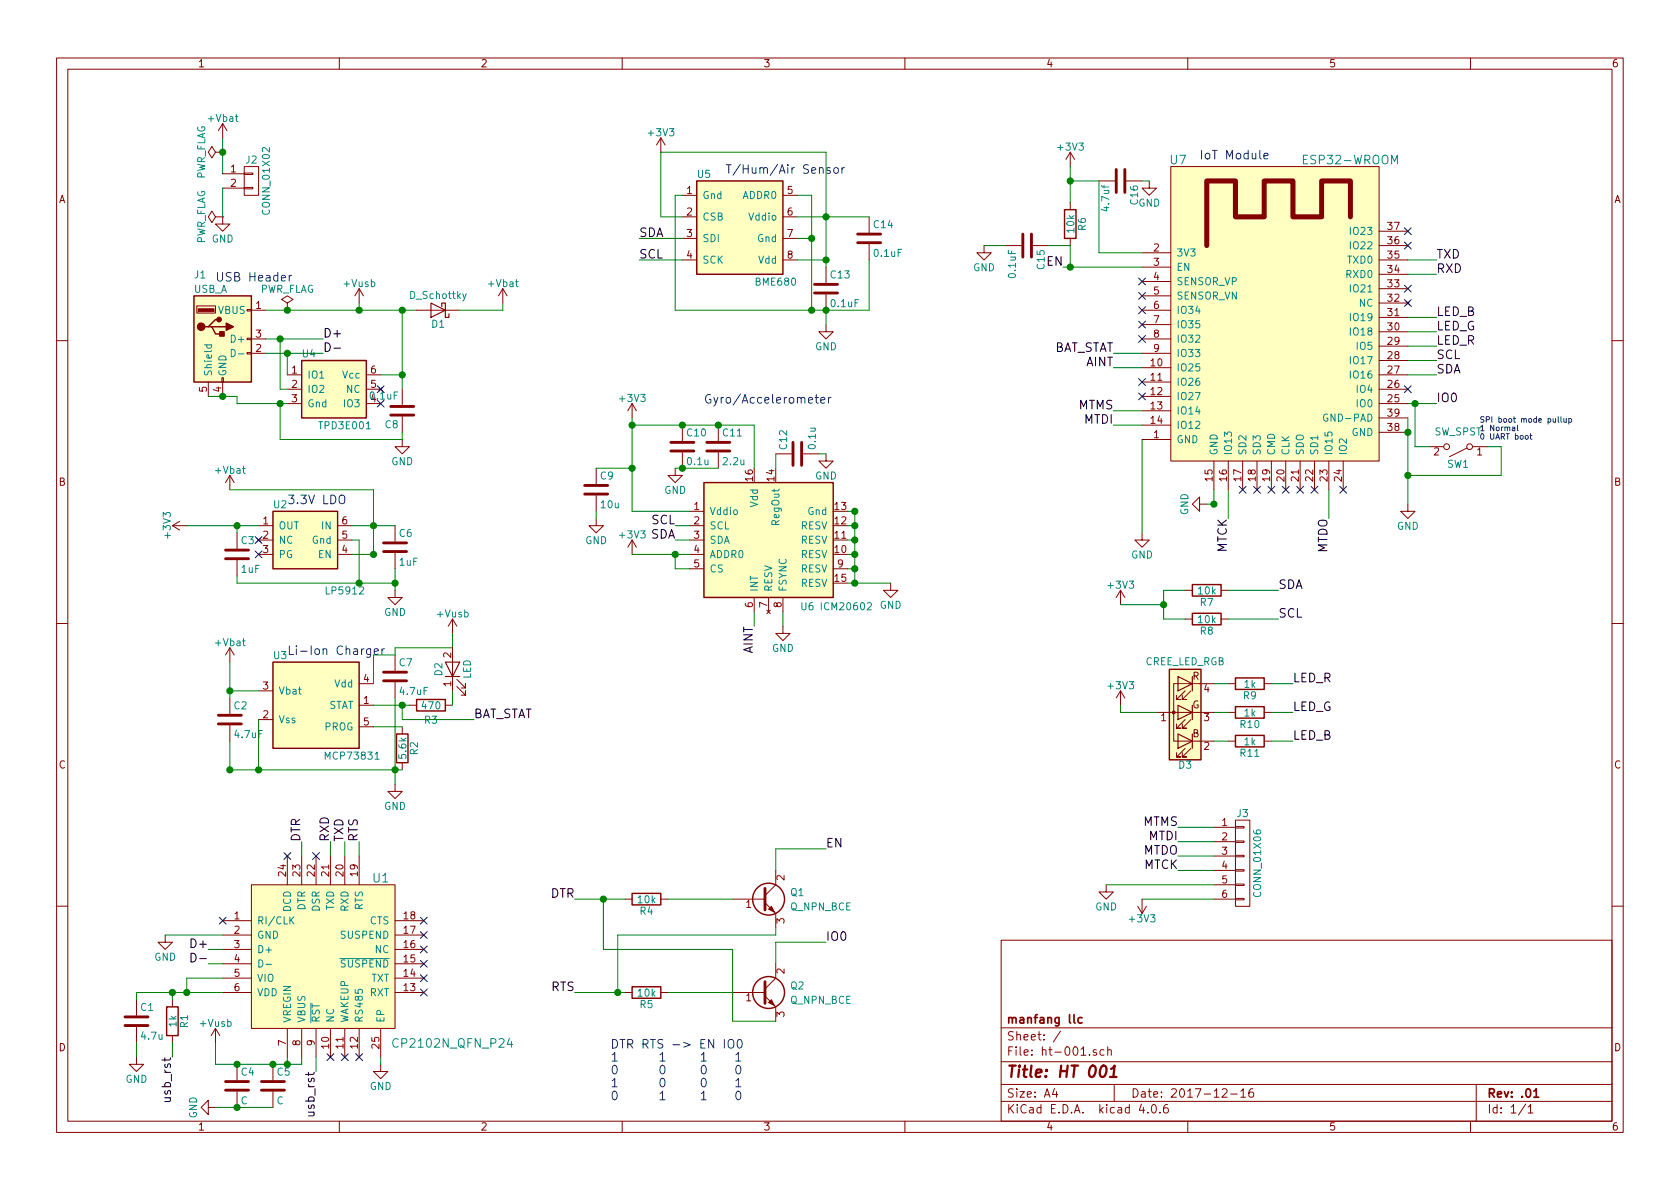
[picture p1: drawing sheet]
EESchema Schematic File Version 4
LIBS:ht-001-cache
EELAYER 26 0
EELAYER END
$Descr A4 11693 8268
encoding utf-8
Sheet 1 1
Title "HT 001"
Date "2017-12-16"
Rev ".01"
Comp "manfang llc"
Comment1 ""
Comment2 ""
Comment3 ""
Comment4 ""
$EndDescr
$Comp
L hatchtrack:BME680 U5
U 1 1
P 5150 1550
F 0 "U5" H 4900 1900 50  0000 C CNN
F 1 "BME680" H 5400 1150 50  0000 C CNN
F 2 "manfangfp:BME680" H 5150 1550 50  0001 C CNN
F 3 "https://ae-bst.resource.bosch.com/media/_tech/media/datasheets/BST-BME680-DS001-00.pdf" H 5150 1550 50  0001 C CNN
F 4 "Bosch" H 5150 1550 60  0001 C CNN "Manufacturer"
F 5 "BME680" H 5150 1550 60  0001 C CNN "Part Number"
F 6 "LGA" H 5150 1550 60  0001 C CNN "Package"
F 7 "Combo sensor" H 5150 1550 60  0001 C CNN "Description"
	1    5150 1550
	1    0    0    -1  
$EndComp
$Comp
L hatchtrack:MCP73831 U3
U 1 1
P 2200 4900
F 0 "U3" H 1950 5250 50  0000 C CNN
F 1 "MCP73831" H 2450 4550 50  0000 C CNN
F 2 "manfangfp:SOT-23-5" H 2200 4900 50  0001 C CNN
F 3 "" H 2200 4900 50  0001 C CNN
F 4 "MCP73831T-5ACI/OT" H 2200 4900 60  0001 C CNN "Part Number"
F 5 "MCP73831T-2ACI/OT" H 2200 4900 60  0001 C CNN "Alternate Part Number"
F 6 "SOT-25-5" H 2200 4900 60  0001 C CNN "Package"
F 7 "LiIon Charger" H 2200 4900 60  0001 C CNN "Description"
	1    2200 4900
	1    0    0    -1  
$EndComp
$Comp
L power:GND #PWR01
U 1 1
P 1550 1500
F 0 "#PWR01" H 1550 1250 50  0001 C CNN
F 1 "GND" H 1550 1350 50  0000 C CNN
F 2 "" H 1550 1500 50  0001 C CNN
F 3 "" H 1550 1500 50  0001 C CNN
	1    1550 1500
	1    0    0    -1  
$EndComp
$Comp
L Device:C C7
U 1 1
P 2750 4700
F 0 "C7" H 2775 4800 50  0000 L CNN
F 1 "4.7uF" H 2775 4600 50  0000 L CNN
F 2 "manfangfp:C_0402" H 2788 4550 50  0001 C CNN
F 3 "" H 2750 4700 50  0001 C CNN
	1    2750 4700
	1    0    0    -1  
$EndComp
$Comp
L power:GND #PWR02
U 1 1
P 2750 5450
F 0 "#PWR02" H 2750 5200 50  0001 C CNN
F 1 "GND" H 2750 5300 50  0000 C CNN
F 2 "" H 2750 5450 50  0001 C CNN
F 3 "" H 2750 5450 50  0001 C CNN
	1    2750 5450
	1    0    0    -1  
$EndComp
$Comp
L Device:R R2
U 1 1
P 2800 5200
F 0 "R2" V 2880 5200 50  0000 C CNN
F 1 "5.6k" V 2800 5200 50  0000 C CNN
F 2 "manfangfp:R_0402" V 2730 5200 50  0001 C CNN
F 3 "" H 2800 5200 50  0001 C CNN
	1    2800 5200
	1    0    0    -1  
$EndComp
$Comp
L Device:C C2
U 1 1
P 1600 5000
F 0 "C2" H 1625 5100 50  0000 L CNN
F 1 "4.7uF" H 1625 4900 50  0000 L CNN
F 2 "manfangfp:C_0402" H 1638 4850 50  0001 C CNN
F 3 "" H 1600 5000 50  0001 C CNN
	1    1600 5000
	1    0    0    -1  
$EndComp
$Comp
L hatchtrack:LP5912 U2
U 1 1
P 2200 3850
F 0 "U2" H 1950 4200 50  0000 C CNN
F 1 "LP5912" H 2400 3600 50  0000 C CNN
F 2 "manfangfp:WSON-6_2x2mm_Pitch0.65mm" H 2200 3850 50  0001 C CNN
F 3 "http://www.ti.com/lit/gpn/lp5912" H 2200 3850 50  0001 C CNN
F 4 "TI" H 2200 3850 60  0001 C CNN "Manufacturer"
F 5 "LP5912-3.3DRVR" H 2200 3850 60  0001 C CNN "Part Number"
F 6 "6-WSON" H 2200 3850 60  0001 C CNN "Package"
F 7 "3.3V LDO" H 2200 3850 60  0001 C CNN "Description"
	1    2200 3850
	1    0    0    -1  
$EndComp
$Comp
L power:GND #PWR03
U 1 1
P 2750 4100
F 0 "#PWR03" H 2750 3850 50  0001 C CNN
F 1 "GND" H 2750 3950 50  0000 C CNN
F 2 "" H 2750 4100 50  0001 C CNN
F 3 "" H 2750 4100 50  0001 C CNN
	1    2750 4100
	1    0    0    -1  
$EndComp
$Comp
L power:+3V3 #PWR04
U 1 1
P 1300 3650
F 0 "#PWR04" H 1300 3500 50  0001 C CNN
F 1 "+3V3" H 1300 3790 50  0000 C CNN
F 2 "" H 1300 3650 50  0001 C CNN
F 3 "" H 1300 3650 50  0001 C CNN
	1    1300 3650
	0    -1   -1   0   
$EndComp
$Comp
L power:+3V3 #PWR05
U 1 1
P 7450 1150
F 0 "#PWR05" H 7450 1000 50  0001 C CNN
F 1 "+3V3" H 7450 1290 50  0000 C CNN
F 2 "" H 7450 1150 50  0001 C CNN
F 3 "" H 7450 1150 50  0001 C CNN
	1    7450 1150
	1    0    0    -1  
$EndComp
$Comp
L conn:USB_A J1
U 1 1
P 1550 2350
F 0 "J1" H 1350 2800 50  0000 L CNN
F 1 "USB_A" H 1350 2700 50  0000 L CNN
F 2 "Connectors:USB_Micro-B_10103594-0001LF" H 1700 2300 50  0001 C CNN
F 3 "http://cdn.amphenol-icc.com/media/wysiwyg/files/drawing/10103594.pdf" H 1700 2300 50  0001 C CNN
F 4 "Molex" H 1550 2350 60  0001 C CNN "Manufacturer"
F 5 "1054431101" H 1550 2350 60  0001 C CNN "Part Number"
F 6 "Micro USB Rcpt" H 1550 2350 60  0001 C CNN "Description"
	1    1550 2350
	1    0    0    -1  
$EndComp
$Comp
L power:GND #PWR06
U 1 1
P 2800 3050
F 0 "#PWR06" H 2800 2800 50  0001 C CNN
F 1 "GND" H 2800 2900 50  0000 C CNN
F 2 "" H 2800 3050 50  0001 C CNN
F 3 "" H 2800 3050 50  0001 C CNN
	1    2800 3050
	1    0    0    -1  
$EndComp
$Comp
L power:GND #PWR07
U 1 1
P 7950 3700
F 0 "#PWR07" H 7950 3450 50  0001 C CNN
F 1 "GND" H 7950 3550 50  0000 C CNN
F 2 "" H 7950 3700 50  0001 C CNN
F 3 "" H 7950 3700 50  0001 C CNN
	1    7950 3700
	1    0    0    -1  
$EndComp
$Comp
L power:+3V3 #PWR08
U 1 1
P 4600 1050
F 0 "#PWR08" H 4600 900 50  0001 C CNN
F 1 "+3V3" H 4600 1190 50  0000 C CNN
F 2 "" H 4600 1050 50  0001 C CNN
F 3 "" H 4600 1050 50  0001 C CNN
	1    4600 1050
	1    0    0    -1  
$EndComp
$Comp
L Device:C C6
U 1 1
P 2750 3800
F 0 "C6" H 2775 3900 50  0000 L CNN
F 1 "1uF" H 2775 3700 50  0000 L CNN
F 2 "manfangfp:C_0402" H 2788 3650 50  0001 C CNN
F 3 "" H 2750 3800 50  0001 C CNN
	1    2750 3800
	1    0    0    -1  
$EndComp
$Comp
L Device:C C3
U 1 1
P 1650 3850
F 0 "C3" H 1675 3950 50  0000 L CNN
F 1 "1uF" H 1675 3750 50  0000 L CNN
F 2 "manfangfp:C_0402" H 1688 3700 50  0001 C CNN
F 3 "" H 1650 3850 50  0001 C CNN
	1    1650 3850
	1    0    0    -1  
$EndComp
Text Notes 2000 3500 0    60   ~ 0
3.3V LDO
Text Notes 2000 4550 0    60   ~ 0
Li-Ion Charger
Text Notes 5050 1200 0    60   ~ 0
T/Hum/Air Sensor
Text Notes 1500 1950 0    60   ~ 0
USB Header
Text Notes 8350 1100 0    60   ~ 0
IoT Module
Text Label 4450 1800 0    60   ~ 0
SCL
Text Label 4450 1650 0    60   ~ 0
SDA
Text Label 10000 2500 0    60   ~ 0
SCL
Text Label 10000 2600 0    60   ~ 0
SDA
$Comp
L power:PWR_FLAG #FLG09
U 1 1
P 2000 2150
F 0 "#FLG09" H 2000 2225 50  0001 C CNN
F 1 "PWR_FLAG" H 2000 2300 50  0000 C CNN
F 2 "" H 2000 2150 50  0001 C CNN
F 3 "" H 2000 2150 50  0001 C CNN
	1    2000 2150
	1    0    0    -1  
$EndComp
$Comp
L power:PWR_FLAG #FLG010
U 1 1
P 1550 1050
F 0 "#FLG010" H 1550 1125 50  0001 C CNN
F 1 "PWR_FLAG" H 1550 1200 50  0000 C CNN
F 2 "" H 1550 1050 50  0001 C CNN
F 3 "" H 1550 1050 50  0001 C CNN
	1    1550 1050
	0    -1   -1   0   
$EndComp
$Comp
L power:PWR_FLAG #FLG011
U 1 1
P 1550 1500
F 0 "#FLG011" H 1550 1575 50  0001 C CNN
F 1 "PWR_FLAG" H 1550 1650 50  0000 C CNN
F 2 "" H 1550 1500 50  0001 C CNN
F 3 "" H 1550 1500 50  0001 C CNN
	1    1550 1500
	0    -1   -1   0   
$EndComp
NoConn ~ 9050 3400
NoConn ~ 7950 2050
NoConn ~ 7950 1950
NoConn ~ 9800 1600
$Comp
L power:+3V3 #PWR012
U 1 1
P 7800 4200
F 0 "#PWR012" H 7800 4050 50  0001 C CNN
F 1 "+3V3" H 7800 4340 50  0000 C CNN
F 2 "" H 7800 4200 50  0001 C CNN
F 3 "" H 7800 4200 50  0001 C CNN
	1    7800 4200
	1    0    0    -1  
$EndComp
$Comp
L Device:R R7
U 1 1
P 8400 4100
F 0 "R7" V 8480 4100 50  0000 C CNN
F 1 "10k" V 8400 4100 50  0000 C CNN
F 2 "manfangfp:R_0402" V 8330 4100 50  0001 C CNN
F 3 "" H 8400 4100 50  0001 C CNN
	1    8400 4100
	0    1    1    0   
$EndComp
$Comp
L Device:R R8
U 1 1
P 8400 4300
F 0 "R8" V 8480 4300 50  0000 C CNN
F 1 "10k" V 8400 4300 50  0000 C CNN
F 2 "manfangfp:R_0402" V 8330 4300 50  0001 C CNN
F 3 "" H 8400 4300 50  0001 C CNN
	1    8400 4300
	0    1    1    0   
$EndComp
Text Label 8900 4100 0    60   ~ 0
SDA
Text Label 8900 4300 0    60   ~ 0
SCL
NoConn ~ 1800 3750
NoConn ~ 1800 3850
$Comp
L hatchtrack:TPD3E001 U4
U 1 1
P 2400 2800
F 0 "U4" H 2150 3150 50  0000 C CNN
F 1 "TPD3E001" H 2400 2650 50  0000 C CNN
F 2 "manfangfp:TPD3E001_USON_1.45mmx1mm" H 2400 2800 50  0001 C CNN
F 3 "http://www.ti.com/lit/ds/symlink/tpd3e001.pdf" H 2400 2800 50  0001 C CNN
F 4 "TI" H 2400 2800 60  0001 C CNN "Manufacturer"
F 5 "TPD3E001DRLR" H 2400 2800 60  0001 C CNN "Part Number"
F 6 "SOT-5" H 2400 2800 60  0001 C CNN "Package"
F 7 "USB ESD protection diodes" H 2400 2800 60  0001 C CNN "Description"
	1    2400 2800
	1    0    0    -1  
$EndComp
$Comp
L Device:C C8
U 1 1
P 2800 2850
F 0 "C8" H 2825 2950 50  0000 L CNN
F 1 "0.1uF" H 2825 2750 50  0000 L CNN
F 2 "manfangfp:C_0402" H 2838 2700 50  0001 C CNN
F 3 "" H 2800 2850 50  0001 C CNN
	1    2800 2850
	-1   0    0    1   
$EndComp
NoConn ~ 2650 2800
NoConn ~ 2650 2700
$Comp
L Device:C C13
U 1 1
P 5750 2000
F 0 "C13" H 5775 2100 50  0000 L CNN
F 1 "0.1uF" H 5775 1900 50  0000 L CNN
F 2 "manfangfp:C_0402" H 5788 1850 50  0001 C CNN
F 3 "" H 5750 2000 50  0001 C CNN
	1    5750 2000
	1    0    0    -1  
$EndComp
$Comp
L power:GND #PWR013
U 1 1
P 5750 2250
F 0 "#PWR013" H 5750 2000 50  0001 C CNN
F 1 "GND" H 5750 2100 50  0000 C CNN
F 2 "" H 5750 2250 50  0001 C CNN
F 3 "" H 5750 2250 50  0001 C CNN
	1    5750 2250
	1    0    0    -1  
$EndComp
NoConn ~ 7950 2150
NoConn ~ 850  -400
$Comp
L ESP32-footprints-Shem-Lib:ESP32-WROOM U7
U 1 1
P 8900 2350
F 0 "U7" H 8200 3600 60  0000 C CNN
F 1 "ESP32-WROOM" H 9400 3600 60  0000 C CNN
F 2 "manfangfp:ESP32-WROOM" H 9250 3700 60  0001 C CNN
F 3 "http://espressif.com/sites/default/files/documentation/esp-wroom-32_datasheet_en.pdf" H 8450 2800 60  0001 C CNN
F 4 "ESPRESSIF" H 8900 2350 60  0001 C CNN "Manufacturer"
F 5 "ESP32-WROOM-32" H 8900 2350 60  0001 C CNN "Part Number"
F 6 "WiFi/BT MCU" H 8900 2350 60  0001 C CNN "Description"
F 7 "WiFi/BT Module" H 8900 2350 60  0001 C CNN "Notes"
	1    8900 2350
	1    0    0    -1  
$EndComp
Text Label 7750 2550 2    60   ~ 0
AINT
NoConn ~ 8650 3400
Text Label 10000 1800 0    60   ~ 0
TXD
Text Label 10000 1900 0    60   ~ 0
RXD
$Comp
L hatchtrack:+Vbat #PWR014
U 1 1
P 1550 950
F 0 "#PWR014" H 1550 800 50  0001 C CNN
F 1 "+Vbat" H 1550 1090 50  0000 C CNN
F 2 "" H 1550 950 50  0001 C CNN
F 3 "" H 1550 950 50  0001 C CNN
	1    1550 950 
	1    0    0    -1  
$EndComp
$Comp
L hatchtrack:+Vbat #PWR015
U 1 1
P 1600 4600
F 0 "#PWR015" H 1600 4450 50  0001 C CNN
F 1 "+Vbat" H 1600 4740 50  0000 C CNN
F 2 "" H 1600 4600 50  0001 C CNN
F 3 "" H 1600 4600 50  0001 C CNN
	1    1600 4600
	1    0    0    -1  
$EndComp
$Comp
L hatchtrack:+Vbat #PWR016
U 1 1
P 1600 3400
F 0 "#PWR016" H 1600 3250 50  0001 C CNN
F 1 "+Vbat" H 1600 3540 50  0000 C CNN
F 2 "" H 1600 3400 50  0001 C CNN
F 3 "" H 1600 3400 50  0001 C CNN
	1    1600 3400
	1    0    0    -1  
$EndComp
$Comp
L hatchtrack:+Vusb #PWR017
U 1 1
P 2500 2100
F 0 "#PWR017" H 2500 1950 50  0001 C CNN
F 1 "+Vusb" H 2500 2240 50  0000 C CNN
F 2 "" H 2500 2100 50  0001 C CNN
F 3 "" H 2500 2100 50  0001 C CNN
	1    2500 2100
	1    0    0    -1  
$EndComp
Text Label 2250 2350 0    60   ~ 0
D+
Text Label 2250 2450 0    60   ~ 0
D-
$Comp
L hatchtrack:+Vusb #PWR018
U 1 1
P 3150 4400
F 0 "#PWR018" H 3150 4250 50  0001 C CNN
F 1 "+Vusb" H 3150 4540 50  0000 C CNN
F 2 "" H 3150 4400 50  0001 C CNN
F 3 "" H 3150 4400 50  0001 C CNN
	1    3150 4400
	1    0    0    -1  
$EndComp
Text Notes 4900 2800 0    60   ~ 0
Gyro/Accelerometer
NoConn ~ 8950 3400
$Comp
L Device:C C14
U 1 1
P 6050 1650
F 0 "C14" H 6075 1750 50  0000 L CNN
F 1 "0.1uF" H 6075 1550 50  0000 L CNN
F 2 "manfangfp:C_0402" H 6088 1500 50  0001 C CNN
F 3 "" H 6050 1650 50  0001 C CNN
	1    6050 1650
	1    0    0    -1  
$EndComp
$Comp
L Device:R R6
U 1 1
P 7450 1550
F 0 "R6" V 7530 1550 50  0000 C CNN
F 1 "10k" V 7450 1550 50  0000 C CNN
F 2 "manfangfp:R_0402" V 7380 1550 50  0001 C CNN
F 3 "" H 7450 1550 50  0001 C CNN
	1    7450 1550
	1    0    0    -1  
$EndComp
$Comp
L Device:C C16
U 1 1
P 7800 1250
F 0 "C16" H 7825 1350 50  0000 L CNN
F 1 "4.7uf" H 7825 1150 50  0000 L CNN
F 2 "manfangfp:C_0402" H 7838 1100 50  0001 C CNN
F 3 "" H 7800 1250 50  0001 C CNN
	1    7800 1250
	0    1    1    0   
$EndComp
$Comp
L Device:C C15
U 1 1
P 7150 1700
F 0 "C15" H 7175 1800 50  0000 L CNN
F 1 "0.1uF" H 7175 1600 50  0000 L CNN
F 2 "manfangfp:C_0402" H 7188 1550 50  0001 C CNN
F 3 "" H 7150 1700 50  0001 C CNN
F 4 "0402" H 7150 1700 60  0001 C CNN "Package"
	1    7150 1700
	0    1    1    0   
$EndComp
$Comp
L power:GND #PWR019
U 1 1
P 8000 1250
F 0 "#PWR019" H 8000 1000 50  0001 C CNN
F 1 "GND" H 8000 1100 50  0000 C CNN
F 2 "" H 8000 1250 50  0001 C CNN
F 3 "" H 8000 1250 50  0001 C CNN
	1    8000 1250
	1    0    0    -1  
$EndComp
$Comp
L power:GND #PWR020
U 1 1
P 6850 1700
F 0 "#PWR020" H 6850 1450 50  0001 C CNN
F 1 "GND" H 6850 1550 50  0000 C CNN
F 2 "" H 6850 1700 50  0001 C CNN
F 3 "" H 6850 1700 50  0001 C CNN
	1    6850 1700
	1    0    0    -1  
$EndComp
Text Notes 10300 3050 0    39   ~ 0
SPI boot mode pullup\n1 Normal\n0 UART boot
$Comp
L Device:R R3
U 1 1
P 3000 4900
F 0 "R3" V 3100 4900 50  0000 C CNN
F 1 "470" V 3000 4900 50  0000 C CNN
F 2 "manfangfp:R_0402" V 2930 4900 50  0001 C CNN
F 3 "" H 3000 4900 50  0001 C CNN
	1    3000 4900
	0    1    1    0   
$EndComp
Text Label 3300 5000 0    60   ~ 0
BAT_STAT
Text Label 7750 2450 2    60   ~ 0
BAT_STAT
$Comp
L hatchtrack:CREE_LED_RGB D3
U 1 1
P 8250 4950
F 0 "D3" H 8250 5320 50  0000 C CNN
F 1 "CREE_LED_RGB" H 8250 4600 50  0000 C CNN
F 2 "manfangfp:LED_Cree-PLCC4_2x2mm_CW" H 8250 4900 50  0001 C CNN
F 3 "" H 8250 4900 50  0001 C CNN
	1    8250 4950
	-1   0    0    1   
$EndComp
$Comp
L Device:R R9
U 1 1
P 8700 4750
F 0 "R9" V 8780 4750 50  0000 C CNN
F 1 "1k" V 8700 4750 50  0000 C CNN
F 2 "manfangfp:R_0402" V 8630 4750 50  0001 C CNN
F 3 "" H 8700 4750 50  0001 C CNN
	1    8700 4750
	0    1    1    0   
$EndComp
$Comp
L Device:R R10
U 1 1
P 8700 4950
F 0 "R10" V 8780 4950 50  0000 C CNN
F 1 "1k" V 8700 4950 50  0000 C CNN
F 2 "manfangfp:R_0402" V 8630 4950 50  0001 C CNN
F 3 "" H 8700 4950 50  0001 C CNN
	1    8700 4950
	0    1    1    0   
$EndComp
$Comp
L Device:R R11
U 1 1
P 8700 5150
F 0 "R11" V 8780 5150 50  0000 C CNN
F 1 "1k" V 8700 5150 50  0000 C CNN
F 2 "manfangfp:R_0402" V 8630 5150 50  0001 C CNN
F 3 "" H 8700 5150 50  0001 C CNN
	1    8700 5150
	0    1    1    0   
$EndComp
$Comp
L power:+3V3 #PWR021
U 1 1
P 7800 4900
F 0 "#PWR021" H 7800 4750 50  0001 C CNN
F 1 "+3V3" H 7800 5040 50  0000 C CNN
F 2 "" H 7800 4900 50  0001 C CNN
F 3 "" H 7800 4900 50  0001 C CNN
	1    7800 4900
	1    0    0    -1  
$EndComp
Text Label 9000 4750 0    60   ~ 0
LED_R
Text Label 9000 4950 0    60   ~ 0
LED_G
Text Label 9000 5150 0    60   ~ 0
LED_B
Text Label 10000 2400 0    60   ~ 0
LED_R
Text Label 10000 2300 0    60   ~ 0
LED_G
Text Label 10000 2200 0    60   ~ 0
LED_B
NoConn ~ 8850 3400
NoConn ~ 8750 3400
NoConn ~ 9150 3400
$Comp
L hatchtrack:SW_SPST SW1
U 1 1
P 10150 3100
F 0 "SW1" H 10150 3225 50  0000 C CNN
F 1 "SW_SPST" H 10150 3000 50  0000 C CNN
F 2 "manfangfp:KSC7" H 10150 3100 50  0001 C CNN
F 3 "" H 10150 3100 50  0001 C CNN
F 4 "C&K" H 10150 3100 60  0001 C CNN "Manufacturer"
F 5 "KSC721G LFS" H 10150 3100 60  0001 C CNN "Part Number"
	1    10150 3100
	-1   0    0    1   
$EndComp
Text Label 7750 2850 2    60   ~ 0
MTMS
Text Label 7750 2950 2    60   ~ 0
MTDI
Text Label 8550 3600 3    60   ~ 0
MTCK
Text Label 9250 3600 3    60   ~ 0
MTDO
Text Label 8200 6050 2    60   ~ 0
MTCK
Text Label 8200 5950 2    60   ~ 0
MTDO
Text Label 8200 5750 2    60   ~ 0
MTMS
Text Label 8200 5850 2    60   ~ 0
MTDI
NoConn ~ 9350 3400
NoConn ~ 9800 2100
NoConn ~ 7950 2250
NoConn ~ 7950 2350
$Comp
L conn:CONN_01X06 J3
U 1 1
P 8650 6000
F 0 "J3" H 8650 6350 50  0000 C CNN
F 1 "CONN_01X06" V 8750 6000 50  0000 C CNN
F 2 "Pin_Headers:Pin_Header_Straight_1x06_Pitch1.00mm" H 8650 6000 50  0001 C CNN
F 3 "" H 8650 6000 50  0001 C CNN
	1    8650 6000
	1    0    0    -1  
$EndComp
$Comp
L power:GND #PWR022
U 1 1
P 7700 6150
F 0 "#PWR022" H 7700 5900 50  0001 C CNN
F 1 "GND" H 7700 6000 50  0000 C CNN
F 2 "" H 7700 6150 50  0001 C CNN
F 3 "" H 7700 6150 50  0001 C CNN
	1    7700 6150
	1    0    0    -1  
$EndComp
Wire Wire Line
	2600 5050 2800 5050
Wire Wire Line
	1600 5350 1800 5350
Wire Wire Line
	2600 4900 2800 4900
Wire Wire Line
	1300 3650 1650 3650
Wire Wire Line
	1450 2750 1550 2750
Connection ~ 1550 2750
Wire Wire Line
	1850 2150 2000 2150
Wire Wire Line
	7950 3050 7950 3700
Wire Wire Line
	9800 3500 9800 3300
Connection ~ 9800 3000
Wire Wire Line
	8450 3400 8450 3500
Wire Wire Line
	5650 1650 5550 1650
Wire Wire Line
	5550 1350 5650 1350
Wire Wire Line
	4750 1500 4600 1500
Wire Wire Line
	4600 1500 4600 1050
Wire Wire Line
	4600 1050 5750 1050
Wire Wire Line
	5750 1050 5750 1500
Wire Wire Line
	5750 1800 5550 1800
Wire Wire Line
	5550 1500 5750 1500
Wire Wire Line
	4450 1650 4750 1650
Wire Wire Line
	10000 1900 9800 1900
Wire Wire Line
	10000 1800 9800 1800
Wire Wire Line
	1650 4050 2500 4050
Connection ~ 2750 4050
Wire Wire Line
	4450 1800 4750 1800
Connection ~ 2600 3650
Connection ~ 2000 2150
Wire Wire Line
	8550 4100 8900 4100
Wire Wire Line
	8550 4300 8900 4300
Wire Wire Line
	8250 4100 8100 4100
Wire Wire Line
	8100 4100 8100 4200
Wire Wire Line
	8100 4200 7800 4200
Wire Wire Line
	8100 4300 8250 4300
Connection ~ 8100 4200
Wire Wire Line
	2450 3650 2600 3650
Wire Wire Line
	2500 3750 2450 3750
Connection ~ 2500 4050
Wire Wire Line
	2600 3850 2450 3850
Wire Wire Line
	1950 2350 1950 2700
Wire Wire Line
	1950 2700 2000 2700
Connection ~ 1950 2350
Wire Wire Line
	2000 2450 2000 2600
Connection ~ 2000 2450
Wire Wire Line
	1650 2800 1950 2800
Wire Wire Line
	2650 2600 2800 2600
Wire Wire Line
	2800 2150 2800 2600
Connection ~ 5750 1800
Wire Wire Line
	5750 2150 5750 2250
Connection ~ 2800 2600
Wire Wire Line
	1650 4050 1650 4000
Wire Wire Line
	1650 3700 1650 3650
Connection ~ 1650 3650
Wire Wire Line
	5650 1350 5650 1650
Wire Wire Line
	4700 2150 5650 2150
Connection ~ 5650 1650
Wire Wire Line
	4750 1350 4700 1350
Wire Wire Line
	4700 1350 4700 2150
Connection ~ 5650 2150
Wire Wire Line
	1800 5000 1800 5350
Connection ~ 1800 5350
Wire Wire Line
	1600 4600 1600 4800
Connection ~ 1600 4800
Wire Wire Line
	1600 5150 1600 5350
Wire Wire Line
	2500 3750 2500 4050
Wire Wire Line
	2600 4750 2600 4550
Wire Wire Line
	2600 4550 2750 4550
Wire Wire Line
	2750 4850 2750 5350
Connection ~ 2750 5350
Wire Wire Line
	1600 3400 2600 3400
Wire Wire Line
	2600 3400 2600 3650
Wire Wire Line
	1600 4800 1800 4800
Wire Wire Line
	1850 2350 1950 2350
Wire Wire Line
	1850 2450 2000 2450
Wire Wire Line
	1650 2750 1650 2800
Wire Wire Line
	2800 3000 2800 3050
Wire Wire Line
	2800 3050 1950 3050
Wire Wire Line
	1950 3050 1950 2800
Connection ~ 1950 2800
Wire Wire Line
	2750 3950 2750 4050
Wire Wire Line
	3150 4500 3150 4400
Wire Wire Line
	1550 950  1550 1050
Wire Wire Line
	1550 1300 1550 1500
Wire Wire Line
	2750 4500 3150 4500
Wire Wire Line
	2750 4550 2750 4500
Wire Wire Line
	6050 2150 6050 1800
Connection ~ 5750 2150
Connection ~ 5750 1500
Wire Wire Line
	7400 1850 7450 1850
Wire Wire Line
	7450 1150 7450 1250
Wire Wire Line
	7950 1750 7650 1750
Wire Wire Line
	7650 1750 7650 1250
Wire Wire Line
	7650 1250 7450 1250
Connection ~ 7450 1250
Wire Wire Line
	7950 1250 8000 1250
Wire Wire Line
	7450 1700 7300 1700
Wire Wire Line
	7000 1700 6850 1700
Wire Wire Line
	3150 4800 3150 4900
Wire Wire Line
	2800 4900 2800 5000
Wire Wire Line
	2800 5000 3300 5000
Connection ~ 2800 4900
Wire Wire Line
	7800 4900 7800 4950
Wire Wire Line
	7800 4950 8050 4950
Wire Wire Line
	8450 4750 8550 4750
Wire Wire Line
	8450 4950 8550 4950
Wire Wire Line
	8450 5150 8550 5150
Wire Wire Line
	8850 4750 9000 4750
Wire Wire Line
	8850 4950 9000 4950
Wire Wire Line
	8850 5150 9000 5150
Wire Wire Line
	7750 2450 7950 2450
Wire Wire Line
	9950 3100 9850 3100
Wire Wire Line
	9850 3100 9850 2800
Wire Wire Line
	10350 3100 10450 3100
Wire Wire Line
	10450 3100 10450 3300
Wire Wire Line
	10450 3300 9800 3300
Connection ~ 9800 3300
Wire Wire Line
	7950 2850 7750 2850
Wire Wire Line
	7950 2950 7750 2950
Wire Wire Line
	8550 3400 8550 3600
Wire Wire Line
	9250 3400 9250 3600
Wire Wire Line
	9800 2800 9850 2800
Connection ~ 1550 1050
Wire Wire Line
	8450 5750 8200 5750
Wire Wire Line
	8200 5850 8450 5850
Wire Wire Line
	8450 5950 8200 5950
Wire Wire Line
	8450 6050 8200 6050
Wire Wire Line
	7450 1850 7450 1700
Wire Wire Line
	9800 2200 10000 2200
Wire Wire Line
	9800 2300 10000 2300
Wire Wire Line
	9800 2400 10000 2400
Wire Wire Line
	9800 2500 10000 2500
Wire Wire Line
	10000 2600 9800 2600
Wire Wire Line
	7750 2550 7950 2550
Wire Wire Line
	7700 6150 8450 6150
Wire Wire Line
	7950 6250 8450 6250
$Comp
L power:+3V3 #PWR023
U 1 1
P 7950 6250
F 0 "#PWR023" H 7950 6100 50  0001 C CNN
F 1 "+3V3" H 7950 6390 50  0000 C CNN
F 2 "" H 7950 6250 50  0001 C CNN
F 3 "" H 7950 6250 50  0001 C CNN
	1    7950 6250
	-1   0    0    1   
$EndComp
$Comp
L hatchtrack:ICM20602 U6
U 1 1
P 5200 4150
F 0 "U6" H 5620 4090 50  0000 C CNN
F 1 "ICM20602" H 5890 4090 50  0000 C CNN
F 2 "manfangfp:PQFN50P300X300X80-16N" H 5200 4150 50  0001 C CNN
F 3 "" H 5200 4150 50  0001 C CNN
	1    5200 4150
	1    0    0    -1  
$EndComp
Wire Wire Line
	5900 3650 5950 3650
Wire Wire Line
	5950 3750 5900 3750
Wire Wire Line
	5950 3850 5900 3850
Wire Wire Line
	5950 3950 5900 3950
Wire Wire Line
	5900 4050 5950 4050
Wire Wire Line
	5900 3550 5950 3550
Wire Wire Line
	5950 3550 5950 3650
$Comp
L power:GND #PWR024
U 1 1
P 6200 4050
F 0 "#PWR024" H 6200 3800 50  0001 C CNN
F 1 "GND" H 6200 3900 50  0000 C CNN
F 2 "" H 6200 4050 50  0001 C CNN
F 3 "" H 6200 4050 50  0001 C CNN
	1    6200 4050
	1    0    0    -1  
$EndComp
Connection ~ 5950 4050
Connection ~ 5950 3950
Connection ~ 5950 3850
Connection ~ 5950 3750
Connection ~ 5950 3650
$Comp
L Device:C C12
U 1 1
P 5550 3150
F 0 "C12" H 5575 3250 50  0000 L CNN
F 1 "0.1u" H 5575 3050 50  0000 L CNN
F 2 "manfangfp:C_0402" H 5588 3000 50  0001 C CNN
F 3 "" H 5550 3150 50  0001 C CNN
	1    5550 3150
	0    -1   -1   0   
$EndComp
Wire Wire Line
	5400 3250 5400 3150
$Comp
L power:GND #PWR025
U 1 1
P 5750 3150
F 0 "#PWR025" H 5750 2900 50  0001 C CNN
F 1 "GND" H 5750 3000 50  0000 C CNN
F 2 "" H 5750 3150 50  0001 C CNN
F 3 "" H 5750 3150 50  0001 C CNN
	1    5750 3150
	1    0    0    -1  
$EndComp
Wire Wire Line
	5700 3150 5750 3150
$Comp
L Device:C C11
U 1 1
P 5000 3100
F 0 "C11" H 5025 3200 50  0000 L CNN
F 1 "2.2u" H 5025 3000 50  0000 L CNN
F 2 "manfangfp:C_0402" H 5038 2950 50  0001 C CNN
F 3 "" H 5000 3100 50  0001 C CNN
	1    5000 3100
	1    0    0    -1  
$EndComp
$Comp
L Device:C C10
U 1 1
P 4750 3100
F 0 "C10" H 4775 3200 50  0000 L CNN
F 1 "0.1u" H 4775 3000 50  0000 L CNN
F 2 "manfangfp:C_0402" H 4788 2950 50  0001 C CNN
F 3 "" H 4750 3100 50  0001 C CNN
	1    4750 3100
	1    0    0    -1  
$EndComp
$Comp
L power:+3V3 #PWR026
U 1 1
P 4400 2900
F 0 "#PWR026" H 4400 2750 50  0001 C CNN
F 1 "+3V3" H 4400 3040 50  0000 C CNN
F 2 "" H 4400 2900 50  0001 C CNN
F 3 "" H 4400 2900 50  0001 C CNN
	1    4400 2900
	1    0    0    -1  
$EndComp
Wire Wire Line
	4400 2950 4750 2950
Connection ~ 4750 2950
Wire Wire Line
	5250 2950 5250 3250
Connection ~ 5000 2950
$Comp
L power:GND #PWR027
U 1 1
P 4700 3250
F 0 "#PWR027" H 4700 3000 50  0001 C CNN
F 1 "GND" H 4700 3100 50  0000 C CNN
F 2 "" H 4700 3250 50  0001 C CNN
F 3 "" H 4700 3250 50  0001 C CNN
	1    4700 3250
	1    0    0    -1  
$EndComp
Wire Wire Line
	4700 3250 4750 3250
Connection ~ 4750 3250
Wire Wire Line
	4800 3650 4700 3650
Wire Wire Line
	4800 3750 4700 3750
Text Label 4700 3650 2    60   ~ 0
SCL
Text Label 4700 3750 2    60   ~ 0
SDA
Wire Wire Line
	4400 3550 4800 3550
$Comp
L Device:C C9
U 1 1
P 4150 3400
F 0 "C9" H 4175 3500 50  0000 L CNN
F 1 "10u" H 4175 3300 50  0000 L CNN
F 2 "manfangfp:C_0402" H 4188 3250 50  0001 C CNN
F 3 "" H 4150 3400 50  0001 C CNN
	1    4150 3400
	1    0    0    -1  
$EndComp
Wire Wire Line
	4400 2900 4400 2950
Connection ~ 4400 2950
Wire Wire Line
	5250 4250 5250 4350
Text Label 5250 4350 3    60   ~ 0
AINT
$Comp
L power:GND #PWR028
U 1 1
P 5450 4350
F 0 "#PWR028" H 5450 4100 50  0001 C CNN
F 1 "GND" H 5450 4200 50  0000 C CNN
F 2 "" H 5450 4350 50  0001 C CNN
F 3 "" H 5450 4350 50  0001 C CNN
	1    5450 4350
	1    0    0    -1  
$EndComp
Wire Wire Line
	5450 4250 5450 4350
$Comp
L power:+3V3 #PWR029
U 1 1
P 4400 3850
F 0 "#PWR029" H 4400 3700 50  0001 C CNN
F 1 "+3V3" H 4400 3990 50  0000 C CNN
F 2 "" H 4400 3850 50  0001 C CNN
F 3 "" H 4400 3850 50  0001 C CNN
	1    4400 3850
	1    0    0    -1  
$EndComp
Wire Wire Line
	4400 3850 4700 3850
Wire Wire Line
	4700 3850 4700 3950
Wire Wire Line
	4700 3950 4800 3950
Connection ~ 4700 3850
Text Label 2100 5850 1    60   ~ 0
DTR
Text Label 2300 5850 1    60   ~ 0
RXD
Text Label 2400 5850 1    60   ~ 0
TXD
Text Label 2500 5850 1    60   ~ 0
RTS
Text Label 1450 6700 2    60   ~ 0
D-
Text Label 1450 6600 2    60   ~ 0
D+
$Comp
L Device:R R4
U 1 1
P 4500 6250
F 0 "R4" V 4580 6250 50  0000 C CNN
F 1 "10k" V 4500 6250 50  0000 C CNN
F 2 "manfangfp:R_0402" V 4430 6250 50  0001 C CNN
F 3 "" H 4500 6250 50  0001 C CNN
	1    4500 6250
	0    1    1    0   
$EndComp
$Comp
L Device:R R5
U 1 1
P 4500 6900
F 0 "R5" V 4580 6900 50  0000 C CNN
F 1 "10k" V 4500 6900 50  0000 C CNN
F 2 "manfangfp:R_0402" V 4430 6900 50  0001 C CNN
F 3 "" H 4500 6900 50  0001 C CNN
	1    4500 6900
	0    1    1    0   
$EndComp
$Comp
L Device:Q_NPN_BCE Q1
U 1 1
P 5300 6250
F 0 "Q1" H 5500 6300 50  0000 L CNN
F 1 "Q_NPN_BCE" H 5500 6200 50  0000 L CNN
F 2 "manfangfp:D_SOD-323" H 5500 6350 50  0001 C CNN
F 3 "" H 5300 6250 50  0001 C CNN
F 4 "ComChip" H 5300 6250 60  0001 C CNN "Manufacturer"
F 5 "SS8050-G" H 5300 6250 60  0001 C CNN "Part Number"
	1    5300 6250
	1    0    0    -1  
$EndComp
$Comp
L Device:Q_NPN_BCE Q2
U 1 1
P 5300 6900
F 0 "Q2" H 5500 6950 50  0000 L CNN
F 1 "Q_NPN_BCE" H 5500 6850 50  0000 L CNN
F 2 "manfangfp:D_SOD-323" H 5500 7000 50  0001 C CNN
F 3 "" H 5300 6900 50  0001 C CNN
F 4 "ComChip" H 5300 6900 60  0001 C CNN "Manufacturer"
F 5 "SS8050-G" H 5300 6900 60  0001 C CNN "Part Number"
	1    5300 6900
	1    0    0    -1  
$EndComp
Wire Wire Line
	4000 6250 4200 6250
Wire Wire Line
	4000 6900 4300 6900
Wire Wire Line
	4650 6250 5100 6250
Wire Wire Line
	4650 6900 5100 6900
Wire Wire Line
	5400 6050 5400 5900
Wire Wire Line
	5400 5900 5750 5900
Wire Wire Line
	5400 6700 5400 6550
Wire Wire Line
	5400 6550 5750 6550
Text Label 4000 6250 2    60   ~ 0
DTR
Text Label 4000 6900 2    60   ~ 0
RTS
Wire Wire Line
	5400 6450 5400 6500
Wire Wire Line
	5400 6500 4300 6500
Wire Wire Line
	4300 6500 4300 6900
Connection ~ 4300 6900
Wire Wire Line
	5400 7100 5100 7100
Wire Wire Line
	5100 7100 5100 6600
Wire Wire Line
	5100 6600 4200 6600
Wire Wire Line
	4200 6600 4200 6250
Connection ~ 4200 6250
Text Label 5750 5900 0    60   ~ 0
EN
Text Label 5750 6550 0    60   ~ 0
IO0
Text Notes 4250 7650 0    60   ~ 0
DTR RTS -> EN IO0\n1      1     1    1\n0      0     0    0\n1      0     0    1\n0      1     1    0
Connection ~ 2800 2150
Text Label 7400 1850 2    60   ~ 0
EN
Connection ~ 7450 1850
Connection ~ 9850 2800
Text Label 10000 2800 0    60   ~ 0
IO0
NoConn ~ 9800 2000
NoConn ~ 7950 2650
NoConn ~ 7950 2750
Wire Wire Line
	4400 3250 4150 3250
Connection ~ 4400 3250
$Comp
L power:GND #PWR030
U 1 1
P 4150 3600
F 0 "#PWR030" H 4150 3350 50  0001 C CNN
F 1 "GND" H 4150 3450 50  0000 C CNN
F 2 "" H 4150 3600 50  0001 C CNN
F 3 "" H 4150 3600 50  0001 C CNN
	1    4150 3600
	1    0    0    -1  
$EndComp
Wire Wire Line
	4150 3550 4150 3600
$Comp
L Device:D_Schottky D1
U 1 1
P 3050 2150
F 0 "D1" H 3050 2250 50  0000 C CNN
F 1 "D_Schottky" H 3050 2050 50  0000 C CNN
F 2 "manfangfp:D_SOD-323" H 3050 2150 50  0001 C CNN
F 3 "" H 3050 2150 50  0001 C CNN
	1    3050 2150
	-1   0    0    1   
$EndComp
Wire Wire Line
	2500 2150 2500 2100
Connection ~ 2500 2150
Wire Wire Line
	3200 2150 3500 2150
$Comp
L hatchtrack:+Vbat #PWR031
U 1 1
P 3500 2100
F 0 "#PWR031" H 3500 1950 50  0001 C CNN
F 1 "+Vbat" H 3500 2240 50  0000 C CNN
F 2 "" H 3500 2100 50  0001 C CNN
F 3 "" H 3500 2100 50  0001 C CNN
	1    3500 2100
	1    0    0    -1  
$EndComp
Wire Wire Line
	3500 2150 3500 2100
NoConn ~ 9800 1700
NoConn ~ 9800 2700
$Comp
L power:GND #PWR032
U 1 1
P 9800 3500
F 0 "#PWR032" H 9800 3250 50  0001 C CNN
F 1 "GND" H 9800 3350 50  0000 C CNN
F 2 "" H 9800 3500 50  0001 C CNN
F 3 "" H 9800 3500 50  0001 C CNN
	1    9800 3500
	1    0    0    -1  
$EndComp
$Comp
L conn:CONN_01X02 J2
U 1 1
P 1750 1250
F 0 "J2" H 1750 1400 50  0000 C CNN
F 1 "CONN_01X02" V 1850 1250 50  0000 C CNN
F 2 "Wire_Pads:SolderWirePad_2x_1mmDrill" H 1750 1250 50  0001 C CNN
F 3 "" H 1750 1250 50  0001 C CNN
	1    1750 1250
	1    0    0    -1  
$EndComp
$Comp
L Device:LED D2
U 1 1
P 3150 4650
F 0 "D2" H 3150 4750 50  0000 C CNN
F 1 "LED" H 3150 4550 50  0000 C CNN
F 2 "LEDs:LED_0402" H 3150 4650 50  0001 C CNN
F 3 "" H 3150 4650 50  0001 C CNN
	1    3150 4650
	0    -1   -1   0   
$EndComp
$Comp
L hatchtrack:CP2102N_QFN_P24 U1
U 1 1
P 2000 7000
F 0 "U1" H 2650 7900 60  0000 C CNN
F 1 "CP2102N_QFN_P24" H 3150 6750 60  0000 C CNN
F 2 "Housings_DFN_QFN:QFN-24-1EP_4x4mm_Pitch0.5mm" H 1850 6550 60  0001 C CNN
F 3 "" H 1850 6550 60  0001 C CNN
	1    2000 7000
	1    0    0    -1  
$EndComp
NoConn ~ 2950 6400
NoConn ~ 2950 6500
NoConn ~ 2950 6700
NoConn ~ 2950 6800
NoConn ~ 2950 6900
NoConn ~ 2500 7350
NoConn ~ 2950 6600
NoConn ~ 2000 5950
Wire Wire Line
	2500 5850 2500 5950
Wire Wire Line
	2400 5850 2400 5950
Wire Wire Line
	2300 5850 2300 5950
Wire Wire Line
	2100 5850 2100 5950
NoConn ~ 2200 5950
NoConn ~ 1550 6400
Wire Wire Line
	1450 6600 1550 6600
Wire Wire Line
	1450 6700 1550 6700
NoConn ~ 2400 7350
NoConn ~ 2300 7350
$Comp
L Device:R R1
U 1 1
P 1200 7100
F 0 "R1" V 1280 7100 50  0000 C CNN
F 1 "1k" V 1200 7100 50  0000 C CNN
F 2 "manfangfp:R_0402" V 1130 7100 50  0001 C CNN
F 3 "" H 1200 7100 50  0001 C CNN
	1    1200 7100
	1    0    0    -1  
$EndComp
$Comp
L Device:C C1
U 1 1
P 950 7100
F 0 "C1" H 975 7200 50  0000 L CNN
F 1 "4.7u" H 975 7000 50  0000 L CNN
F 2 "manfangfp:C_0402" H 988 6950 50  0001 C CNN
F 3 "" H 950 7100 50  0001 C CNN
	1    950  7100
	1    0    0    -1  
$EndComp
$Comp
L power:GND #PWR033
U 1 1
P 950 7350
F 0 "#PWR033" H 950 7100 50  0001 C CNN
F 1 "GND" H 950 7200 50  0000 C CNN
F 2 "" H 950 7350 50  0001 C CNN
F 3 "" H 950 7350 50  0001 C CNN
	1    950  7350
	1    0    0    -1  
$EndComp
Wire Wire Line
	950  6900 1200 6900
Wire Wire Line
	1550 6800 1300 6800
Connection ~ 1300 6900
Wire Wire Line
	1500 7250 1500 7400
Text Label 1200 7350 3    60   ~ 0
usb_rst
Wire Wire Line
	2200 7350 2200 7450
Text Label 2200 7450 3    60   ~ 0
usb_rst
$Comp
L Device:C C5
U 1 1
P 1900 7550
F 0 "C5" H 1925 7650 50  0000 L CNN
F 1 "C" H 1925 7450 50  0000 L CNN
F 2 "manfangfp:C_0402" H 1938 7400 50  0001 C CNN
F 3 "" H 1900 7550 50  0001 C CNN
	1    1900 7550
	1    0    0    -1  
$EndComp
$Comp
L Device:C C4
U 1 1
P 1650 7550
F 0 "C4" H 1675 7650 50  0000 L CNN
F 1 "C" H 1675 7450 50  0000 L CNN
F 2 "manfangfp:C_0402" H 1688 7400 50  0001 C CNN
F 3 "" H 1650 7550 50  0001 C CNN
	1    1650 7550
	1    0    0    -1  
$EndComp
Wire Wire Line
	950  7250 950  7350
Wire Wire Line
	1200 7250 1200 7350
Wire Wire Line
	1300 6800 1300 6900
Wire Wire Line
	950  6900 950  6950
Wire Wire Line
	1200 6950 1200 6900
Connection ~ 1200 6900
$Comp
L power:GND #PWR034
U 1 1
P 1150 6500
F 0 "#PWR034" H 1150 6250 50  0001 C CNN
F 1 "GND" H 1150 6350 50  0000 C CNN
F 2 "" H 1150 6500 50  0001 C CNN
F 3 "" H 1150 6500 50  0001 C CNN
	1    1150 6500
	1    0    0    -1  
$EndComp
Wire Wire Line
	1550 6500 1150 6500
$Comp
L power:GND #PWR035
U 1 1
P 2650 7400
F 0 "#PWR035" H 2650 7150 50  0001 C CNN
F 1 "GND" H 2650 7250 50  0000 C CNN
F 2 "" H 2650 7400 50  0001 C CNN
F 3 "" H 2650 7400 50  0001 C CNN
	1    2650 7400
	1    0    0    -1  
$EndComp
Wire Wire Line
	2650 7350 2650 7400
Wire Wire Line
	2100 7400 2100 7350
Wire Wire Line
	1500 7400 1650 7400
Wire Wire Line
	2000 7350 2000 7400
Connection ~ 2000 7400
Connection ~ 1900 7400
Connection ~ 1650 7400
$Comp
L hatchtrack:+Vusb #PWR036
U 1 1
P 1500 7250
F 0 "#PWR036" H 1500 7100 50  0001 C CNN
F 1 "+Vusb" H 1500 7390 50  0000 C CNN
F 2 "" H 1500 7250 50  0001 C CNN
F 3 "" H 1500 7250 50  0001 C CNN
	1    1500 7250
	1    0    0    -1  
$EndComp
$Comp
L power:GND #PWR037
U 1 1
P 1500 7700
F 0 "#PWR037" H 1500 7450 50  0001 C CNN
F 1 "GND" H 1500 7550 50  0000 C CNN
F 2 "" H 1500 7700 50  0001 C CNN
F 3 "" H 1500 7700 50  0001 C CNN
	1    1500 7700
	0    1    1    0   
$EndComp
Wire Wire Line
	1500 7700 1650 7700
Connection ~ 1650 7700
$Comp
L power:GND #PWR038
U 1 1
P 8400 3500
F 0 "#PWR038" H 8400 3250 50  0001 C CNN
F 1 "GND" H 8400 3350 50  0000 C CNN
F 2 "" H 8400 3500 50  0001 C CNN
F 3 "" H 8400 3500 50  0001 C CNN
	1    8400 3500
	0    1    1    0   
$EndComp
Wire Wire Line
	8450 3500 8400 3500
Wire Wire Line
	1550 2750 1650 2750
Wire Wire Line
	9800 3000 9800 2900
Wire Wire Line
	2750 4050 2750 4100
Wire Wire Line
	2600 3650 2750 3650
Wire Wire Line
	2600 3650 2600 3850
Wire Wire Line
	2000 2150 2500 2150
Wire Wire Line
	8100 4200 8100 4300
Wire Wire Line
	2500 4050 2750 4050
Wire Wire Line
	1950 2350 2250 2350
Wire Wire Line
	2000 2450 2250 2450
Wire Wire Line
	5750 1800 5750 1850
Wire Wire Line
	2800 2600 2800 2700
Wire Wire Line
	1650 3650 1800 3650
Wire Wire Line
	5650 1650 5650 2150
Wire Wire Line
	5650 2150 5750 2150
Wire Wire Line
	1800 5350 2750 5350
Wire Wire Line
	1600 4800 1600 4850
Wire Wire Line
	2750 5350 2750 5450
Wire Wire Line
	2750 5350 2800 5350
Wire Wire Line
	1950 2800 2000 2800
Wire Wire Line
	5750 2150 6050 2150
Wire Wire Line
	5750 1500 5750 1800
Wire Wire Line
	5750 1500 6050 1500
Wire Wire Line
	7450 1250 7450 1400
Wire Wire Line
	2800 4900 2850 4900
Wire Wire Line
	9800 3300 9800 3000
Wire Wire Line
	1550 1050 1550 1200
Wire Wire Line
	5950 4050 6200 4050
Wire Wire Line
	5950 3950 5950 4050
Wire Wire Line
	5950 3850 5950 3950
Wire Wire Line
	5950 3750 5950 3850
Wire Wire Line
	5950 3650 5950 3750
Wire Wire Line
	4750 2950 5000 2950
Wire Wire Line
	5000 2950 5250 2950
Wire Wire Line
	4750 3250 5000 3250
Wire Wire Line
	4400 2950 4400 3250
Wire Wire Line
	4700 3850 4800 3850
Wire Wire Line
	4300 6900 4350 6900
Wire Wire Line
	4200 6250 4350 6250
Wire Wire Line
	2800 2150 2900 2150
Wire Wire Line
	7450 1850 7950 1850
Wire Wire Line
	9850 2800 10000 2800
Wire Wire Line
	4400 3250 4400 3550
Wire Wire Line
	2500 2150 2800 2150
Wire Wire Line
	1300 6900 1550 6900
Wire Wire Line
	1200 6900 1300 6900
Wire Wire Line
	2000 7400 2100 7400
Wire Wire Line
	1900 7400 2000 7400
Wire Wire Line
	1650 7400 1900 7400
Wire Wire Line
	1650 7700 1900 7700
$EndSCHEMATC
